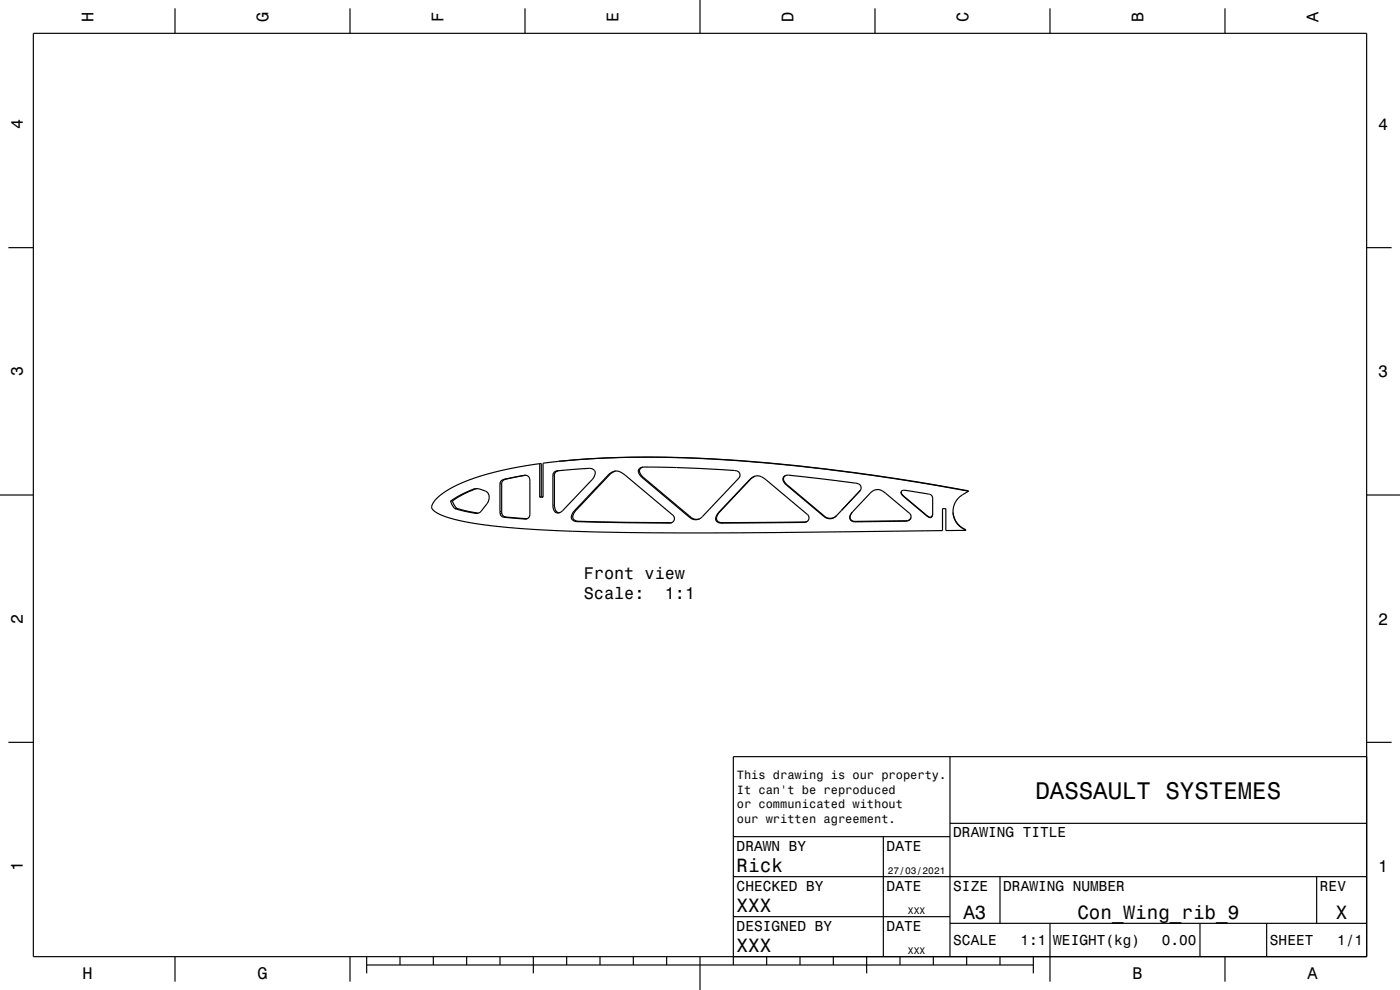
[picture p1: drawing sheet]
<svg xmlns="http://www.w3.org/2000/svg" width="420mm" height="297mm" viewBox="0 0 420 297" stroke-linecap="round" stroke-linejoin="round" font-family="sans-serif">
<g fill="none" stroke="#000" stroke-width=".35">
<path d="M10 10h400v277h-400zM52.5 2.5v7.5M105 2.5v7.5M157.5 2.5v7.5M210 0v10M262.5 2.5v7.5M315 2.5v7.5M367.5 2.5v7.5M2.5 74.3h7.5M410 74.3h7.5M161.9 139.1a78.3 78.3 0 0 0-27.1 7.6 11.3 11.3 0 0 0-5.2 5l-.1 .4M161.9 139.1v10"/>
<path d="M161.9 139.1l.5-.1v10.1M167.6 138.4l-4.7 .6v10.1h-1M167.6 138.4a348.7 348.7 0 0 1 71.6 1.4 664.5 664.5 0 0 1 51.4 7.6M167.6 138.4a326.3 326.3 0 0 1 63.1 .5 596 596 0 0 1 59.9 8.5M0 148.5h10M129.5 152.1a4.5 4.5 0 0 0 3.3 2.6 75.1 75.1 0 0 0 19.4 3.5 769.8 769.8 0 0 0 68.8 1.7l61.8-.7v-6.6h1v6.6l6-.1M129.5 152.1h.1M135.2 150.3a24.8 24.8 0 0 1 7.5-3.7 6.3 6.3 0 0 1 3.7 1.4 3.9 3.9 0 0 1-1.2 4.2l-.3 .4a2.24 2.24 0 0 1-2.4 1.4l-6.1-1.4M135.2 150.3l.6 1.4 .6 .9M135.7 150.3l1.3 2.2M135.7 150.3h-.5M137 152.5l6.5 1.4"/>
<path d="M137 152.5l-.6 .1M143 146.6a27.1 27.1 0 0 0-7.3 3.7M150.4 144.2l1-.4 3.5-.8a6.5 6.5 0 0 1 3.5-.2l.4 .6 .2 .7v10.1a1.68 1.68 0 0 1-2.5 1.4l-4.7-.4a1.53 1.53 0 0 1-1.8-1.7v-8.4zM157.7 142.6l-3.7 .7a5.5 5.5 0 0 0-3.4 1.2l-.1 8.9a1.61 1.61 0 0 0 2 1.8l5.6 .4M162.4 149.1h.5M162.4 149.1h-.5M167.2 141.2a1.37 1.37 0 0 0-1.3 1.4v9a1.76 1.76 0 0 0 1.8 2.3M167.2 141.2h.1M167.2 141.2l8.6-.6a2.04 2.04 0 0 1 2.8 1.3l-.3 1-.7 1-8.9 9.4-1 .6M167.6 141.2a1.34 1.34 0 0 0-1.3 1.3l.2 10a1.51 1.51 0 0 0 1.1 1.3M167.6 153.8h.3M182.5 142.4a3.2 3.2 0 0 1 5.1 .2l14.3 12a1.38 1.38 0 0 1 .3 1.6 1.38 1.38 0 0 1-1.6 .7l-27.6-.4a1.52 1.52 0 0 1-1.5-1 1.52 1.52 0 0 1 .4-1.7z"/>
<path d="M184.7 141.3l-1 .5-.8 .6-10.7 11.5a1.46 1.46 0 0 0-.2 1.7 1.46 1.46 0 0 0 1.4 .8l28.2 .4M192.8 140.1l10.2 .2 17.4 .9a1.4 1.4 0 0 1 1.4 .6 1.4 1.4 0 0 1-.1 1.6l-10.9 11.5a2.68 2.68 0 0 1-3.9 .3l-14.7-12.4a1.43 1.43 0 0 1-.7-1.5 1.43 1.43 0 0 1 1.3-1.2M193 140.1a1.35 1.35 0 0 0-1.2 1.1 1.35 1.35 0 0 0 .6 1.4l15 12.7 1.1 .5 1.3-.1M226.5 142.9l-1.3 .8-9.3 9.9a1.78 1.78 0 0 0 0 3.1l25.2-.1 1.2-.3M235.3 142.9l1.2-.4 20.2 2.4a1.41 1.41 0 0 1 1.4 .8 1.41 1.41 0 0 1-.1 1.6l-6.9 7.3a2.69 2.69 0 0 1-3.9 .4l-11.5-9.7a1.66 1.66 0 0 1-.4-2.4zM235.7 142.7a1.67 1.67 0 0 0 .4 2.7l11.2 9.4a2.65 2.65 0 0 0 3.7-.2M242.2 156.4l-1.2 .3-22.2 .2a7.4 7.4 0 0 1-3.8-.4 2.06 2.06 0 0 1 .6-2.8l9.3-9.8a3.2 3.2 0 0 1 5 .1l12.3 10.4a1.33 1.33 0 0 1 0 2M255.8 153.6l-.2 .2a1.53 1.53 0 0 0-.4 1.9 1.53 1.53 0 0 0 1.9 .7l14.2-.2a1.68 1.68 0 0 0 2-1M258.1 147.2l-5.6 5.9M258.1 147.1v.1M261.2 147.8a3 3 0 0 1 4.5 .2l7.1 6a1.45 1.45 0 0 1 .3 1.8 1.45 1.45 0 0 1-1.8 .6l-14.3 .1a1.56 1.56 0 0 1-1.9-.6 1.56 1.56 0 0 1 .4-2.1zM270.4 147.5v.5l.7 .8 6.9 5.8a.94 .94 0 0 0 1.1 .6 .94 .94 0 0 0 .7-1.1"/>
<path d="M270.5 147.3l1.3-.2 6.4 1a1.45 1.45 0 0 1 1.6 1.4v4.4a.99 .99 0 0 1-.5 1.3 .99 .99 0 0 1-1.3-.5l-6.9-5.8a1.17 1.17 0 0 1-.6-1.6zM285.9 153.7a7.2 7.2 0 0 0 3.9 5.4M290.6 147.4l-.5 .2a6.1 6.1 0 0 0-4.2 5.6 6.1 6.1 0 0 0 3.9 5.9M410 148.5h10M2.5 222.7h7.5M285 227v60M410 222.7h7.5M410 227h-190v62.5M220 251h65M265 251v36M285 247h125M220 275h65"/>
<path d="M220 263h190M285 277h125M300 263v14M315 277v17.5M360 277v10M380 277v10M395 263v14M52.5 287v7.5M105 287v7.5M110 289.5h200M110 287v5M120 287v2.5"/>
<path d="M130 287v2.5M140 287v2.5M150 287v2.5M160 287v5M170 287v2.5M180 287v2.5M190 287v2.5M200 287v2.5M210 287v10M230 287v2.5M240 287v2.5M250 287v2.5"/>
<path d="M260 287v5M270 287v2.5M280 287v2.5M290 287v2.5M300 287v2.5M310 287v5M367.5 287v7.5"/>
</g>
<g fill="none" stroke="#000" stroke-width=".3">
<path d="M142.4 146.8h-.5M143.1 153.9l-.6 .1M150.5 145.1l-.5 .1M150.5 153.4l-.5 .1M150.5 154l-.5 .1M151.4 143.9h-.5M151.6 155.1l-.5 .1M151.8 155.1l-.5 .1M151.9 143.7l-.5 .1M157.6 142.6h-.3M157.8 155.6l-.5 .1M158.1 155.6l-.4 .1"/>
<path d="M166.3 142.5l-.4 .1M166.3 151.5l-.4 .1M166.8 153.3l-.5 .1M167.4 141.2l-.4 .1M167.6 153.8l-.5 .1M171.9 154.8l-.5 .1M172.2 155.9l-.4 .1M172.8 153.1l-.5 .1M173.4 156.4l-.4 .1M182.9 142.4l-.4 .1M184.4 141.4l-.4 .1M191.9 141.7l-.3 .1"/>
<path d="M192.2 140.5l-.3 .1M193 143.2l-.4 .1M200.9 156.8l-.3 .1M201.5 156.8l-.3 .1M207.2 155.1l-.3 .1M207.4 155.3l-.3 .1M215 155.2l-.3 .1M215.4 156.5l-.2 .1M215.9 153.6l-.3 .1M216.5 156.8l-.2 .1M225.1 143.8l-.2 .1M226.5 142.9l-.2 .1"/>
<path d="M235.2 144.2l-.2 .1M236.1 145.5h-.1M241.1 156.6l-.1 .1M241.8 156.5l-.2 .2M247.3 154.8l-.1 .2M247.5 155l-.2 .1M250.9 154.8l-.1 .1M255.1 154.7l-.1 .1M255.8 156.3l-.1 .1M256.5 156.4l-.1 .2M258.1 147.2l-.1 .1M270.5 148.1l-.1 .1"/>
<path d="M271.2 148.9v.1M271.6 156.2l-.1 .2M272.3 156.2v.1M278 154.6v.1M278.7 155.1v.1M279.7 154.6v.1M288.7 158.3v.2"/>
</g>
<text font-size="7.2" x="310.6" y="239.6">DASSAULT SYSTEMES</text>
<g font-size="5.8">
<text x="221" y="261.6">Rick</text>
<text x="221" y="273.6">XXX</text>
<text x="289" y="275.6">A3</text>
<text x="323.2" y="275.6">Con_Wing_rib_9</text>
<text x="400.8" y="275.6">X</text>
<text x="221" y="285.6">XXX</text>
</g>
<g font-size="5">
<text x="28.1" y="6.5" transform="rotate(-90 28.1 6.5)">H</text>
<text x="80.6" y="6.5" transform="rotate(-90 80.6 6.5)">G</text>
<text x="133.1" y="6.5" transform="rotate(-90 133.1 6.5)">F</text>
<text x="185.6" y="6.5" transform="rotate(-90 185.6 6.5)">E</text>
<text x="238.1" y="6.5" transform="rotate(-90 238.1 6.5)">D</text>
<text x="290.6" y="6.5" transform="rotate(-90 290.6 6.5)">C</text>
<text x="343.1" y="6.5" transform="rotate(-90 343.1 6.5)">B</text>
<text x="395.6" y="6.5" transform="rotate(-90 395.6 6.5)">A</text>
<text x="6.8" y="38.7" transform="rotate(-90 6.8 38.7)">4</text>
<text x="413.5" y="39">4</text>
<text x="6.8" y="112.9" transform="rotate(-90 6.8 112.9)">3</text>
<text x="413.5" y="113.2">3</text>
<text x="175.1" y="173.8">Front view</text>
<text x="175.1" y="179.8">Scale:</text>
<text x="199.4" y="179.8">1:1</text>
<text x="6.8" y="187.1" transform="rotate(-90 6.8 187.1)">2</text>
<text x="413.5" y="187.4">2</text>
<text x="6.8" y="261.3" transform="rotate(-90 6.8 261.3)">1</text>
<text x="413.5" y="261.6">1</text>
<text x="24.7" y="293.8">H</text>
<text x="77.2" y="293.8">G</text>
<text x="339.7" y="293.8">B</text>
<text x="392.2" y="293.8">A</text>
</g>
<g font-size="4.3">
<text x="286" y="251.2">DRAWING TITLE</text>
<text x="221" y="255.2">DRAWN BY</text>
<text x="266" y="255.2">DATE</text>
<text x="221" y="267.2">CHECKED BY</text>
<text x="266" y="267.2">DATE</text>
<text x="286" y="267.2">SIZE</text>
<text x="301" y="267.2">DRAWING NUMBER</text>
<text x="396" y="267.2">REV</text>
<text x="221" y="279.2">DESIGNED BY</text>
<text x="266" y="279.2">DATE</text>
<text x="286" y="283.6">SCALE</text>
<text x="306.2" y="283.6">1:1</text>
<text x="316" y="283.6">WEIGHT(kg)</text>
<text x="348.6" y="283.6">0.00</text>
<text x="381" y="283.6">SHEET</text>
<text x="401.2" y="283.6">1/1</text>
</g>
<g font-size="3.6">
<text x="221.1" y="233.8">This drawing is our property.</text>
<text x="221.1" y="238.1">It can't be reproduced</text>
<text x="221.1" y="242.5">or communicated without</text>
<text x="221.1" y="246.8">our written agreement.</text>
</g>
<g font-size="2.9">
<text x="266.3" y="262.3">27/03/2021</text>
<text x="272.4" y="274.3">XXX</text>
<text x="272.4" y="286.3">XXX</text>
</g>
</svg>
